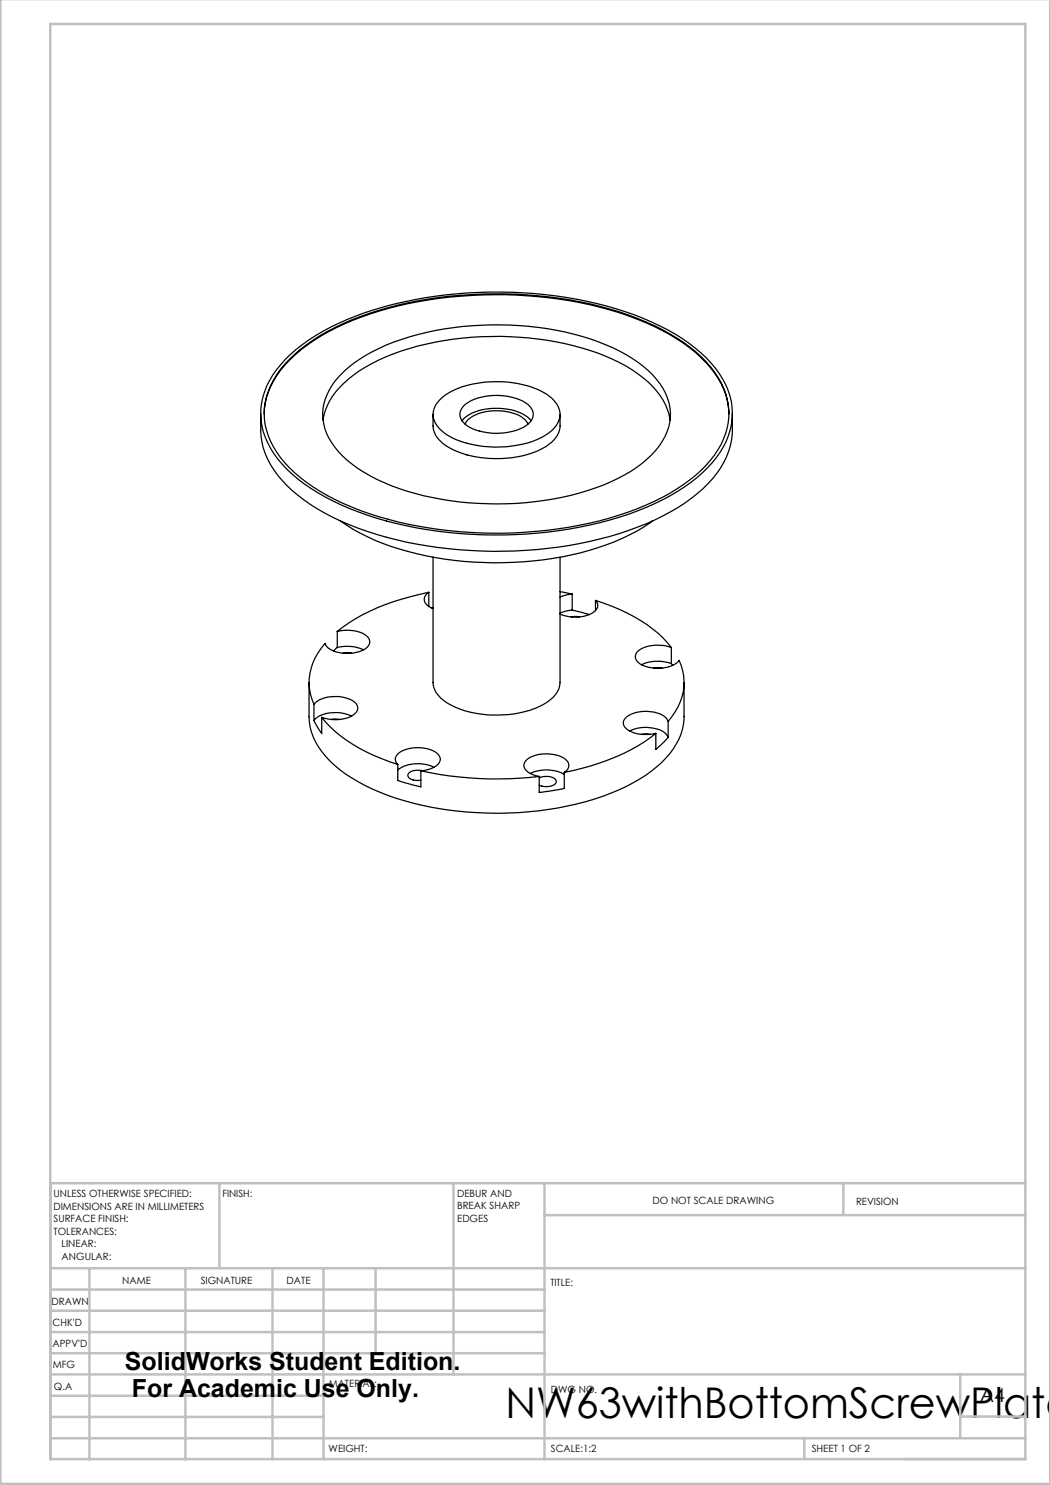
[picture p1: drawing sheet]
<svg xmlns="http://www.w3.org/2000/svg" width="210mm" height="297mm" viewBox="0 0 210 297" stroke-linecap="round" stroke-linejoin="round" font-family="sans-serif">
<g fill="none" stroke="#c0c0c0" stroke-width=".5">
<path d="M.1 -.1v296.9h209.9v-296.9M10.1 4.8h195v287h-195zM43.9 236.6v17M90.7 236.6v38.3M108.9 236.6v55.3M168.7 236.6v6.3M205.1 236.6h-195v55.3M10.1 253.6h195M10.1 257.9h98.8M17.9 253.6v38.3M37.1 253.6v38.3M54.5 253.6v38.3"/>
<path d="M64.7 253.6v38.3M75.1 253.6v17M108.9 243h96.2M10.1 270.6h98.8M10.1 266.4h98.8M10.1 262.1h98.8M10.1 279.1h54.6M10.1 274.9h195M192.1 274.8v12.7M10.1 287.7h195M10.1 283.4h54.6M160.9 287.5v4.3"/>
<path d="M192.1 283.3h13"/>
</g>
<g fill="none" stroke="#000" stroke-width=".25">
<path d="M57.1 71.9a42.2 42.2 0 0 1 17.7-10 86.1 86.1 0 0 1 52.2 1.1 38.4 38.4 0 0 1 15.2 9.6 14.6 14.6 0 0 1 4.1 12.2 18.1 18.1 0 0 1-6.9 10.7 53 53 0 0 1-23.5 9.9 86.6 86.6 0 0 1-42.4-2.4 40.3 40.3 0 0 1-17.1-10.2 14.7 14.7 0 0 1-4.1-12.2 16.9 16.9 0 0 1 4.8-8.7zM58 71.8a42.3 42.3 0 0 1 17.8-9.7 84.6 84.6 0 0 1 49.9 .9 40.1 40.1 0 0 1 15.5 9.4 14.8 14.8 0 0 1 4.5 12 18.3 18.3 0 0 1-7.8 11.7 53.3 53.3 0 0 1-22 9 84.8 84.8 0 0 1-43.9-3 35.8 35.8 0 0 1-15.9-10.6 13.6 13.6 0 0 1 0-17.7zM67.9 75.2a32.6 32.6 0 0 1 15.6-8.3 63.3 63.3 0 0 1 36.1 1.4 27.5 27.5 0 0 1 11.7 7.6 10.1 10.1 0 0 1 .5 13.3 25.4 25.4 0 0 1-11.1 7.8 62.5 62.5 0 0 1-42.4 .2 25.7 25.7 0 0 1-11.3-7.8 10.1 10.1 0 0 1-.5-12.4zM87.9 80a14.7 14.7 0 0 1 8.9-3.6 20.7 20.7 0 0 1 12.4 2.4 4.7 4.7 0 0 1 2.7 5 6.9 6.9 0 0 1-4.4 4.1 21.8 21.8 0 0 1-17.7-.7 5.4 5.4 0 0 1-3.2-4.4 4.3 4.3 0 0 1 1.3-2.8zM52.1 82.7a17.5 17.5 0 0 0 1.4 9.1 24.9 24.9 0 0 0 10 10 66.8 66.8 0 0 0 28.4 8.2 81.8 81.8 0 0 0 37.3-5.2 34.4 34.4 0 0 0 14.1-10.1 14.8 14.8 0 0 0 3.2-8.7v-3.3M52.8 82.8a15.7 15.7 0 0 1 5.2-10.8 42.3 42.3 0 0 1 17.8-9.8 84.6 84.6 0 0 1 49.9 1 39 39 0 0 1 15.5 9.3 15.1 15.1 0 0 1 4.6 10.3M64.6 84a13.9 13.9 0 0 1 6.2-9 42.2 42.2 0 0 1 18-6.9 62.2 62.2 0 0 1 32.3 3.1 24.9 24.9 0 0 1 10.9 7.9 11.3 11.3 0 0 1 2 4.9M86.6 82.9a6 6 0 0 0 .8 4.6 12.7 12.7 0 0 0 8.1 3.9 21.2 21.2 0 0 0 13.6-2 5.2 5.2 0 0 0 2.9-4.2v-2.3M92.4 84.2a8.5 8.5 0 0 1 6.6-2.5 9.5 9.5 0 0 1 7 2.2l.2 .3M92.7 81.2a10 10 0 0 1 8-2 8.6 8.6 0 0 1 5.3 2.1 2.39 2.39 0 0 1-.8 3.8 12.1 12.1 0 0 1-11.9 0 2.41 2.41 0 0 1-.6-3.9zM93 84.8a5 5 0 0 1 4.1-2.5 10.6 10.6 0 0 1 7.4 1.2 2.6 2.6 0 0 1 1.1 1.3M68.1 104.2a42.8 42.8 0 0 0 17.1 7 69 69 0 0 0 37.7-2.8l4.3-2.1 3.3-2.1"/>
<path d="M85.8 118.5a43.8 43.8 0 0 0-17.3 6.9l-1 .9M85.8 118.5a1.59 1.59 0 0 0-1 1.5 1.59 1.59 0 0 0 1.2 1.4l.6 .3M85.8 118.5v2.8M86.6 111.4v25.1a5 5 0 0 0 2.8 4.1 21.4 21.4 0 0 0 19.3 .3 5.4 5.4 0 0 0 3.3-4.4v-25.1M112 118.3l2.4 .5M114.4 118.8l-1.3 .2-1.1 .4M114.4 118.8v3.2M61.8 136.5v6.8a12.5 12.5 0 0 0 4.2 8.9 34.9 34.9 0 0 0 14.9 8 68.1 68.1 0 0 0 41.1-1.5 27.1 27.1 0 0 0 12.7-8.9 11.1 11.1 0 0 0 2.1-6.5v-6.8M67.5 129.5l-.8 .7M67.5 126.3a7 7 0 0 1 5.9 .9 1.51 1.51 0 0 1 .5 1.5 1.51 1.51 0 0 1-1.1 1.2 7.2 7.2 0 0 1-7.4-.5l-.4-.7a11 11 0 0 0-2.2 12.2M67.5 129.5a8.1 8.1 0 0 1 5.2 .5M67.5 126.3v3.2"/>
<path d="M68.6 130.6h1.7M86.6 121.5l-.3 .1M114.2 123.4l.7-.1 1 .1M114.4 122l3.5 .9M114.4 122l-1.3 .2-1.1 .4M119.1 120.1a33.2 33.2 0 0 1 13.5 7.5l1.7 1.9M119.1 120.1a1.42 1.42 0 0 1-.4 2.3 7.3 7.3 0 0 1-6.7 .4M119.1 120.1v2M130.7 133.6l.7-.1 1 .1M134.3 129.5a7.5 7.5 0 0 0-6.6 .6 1.53 1.53 0 0 0 .4 2.7 7.3 7.3 0 0 0 7.5-.4l.2-.3a10.7 10.7 0 0 1-1.4 11.2l-.8 1M134.3 132.7l.2 .4M134.3 132.7a7.8 7.8 0 0 0-6 .3"/>
<path d="M134.3 129.5v3.2M62.8 140.9a6.1 6.1 0 0 1 6.1-1.4l1.2 .4a1.65 1.65 0 0 1 1.3 1.2 1.65 1.65 0 0 1-.5 1.7 7.2 7.2 0 0 1-6.6 .7M62.8 140.9v3.2M64.3 143.5v3.2l-1.5-2.6M64.3 143.5a29 29 0 0 0 13.6 8.8l1.7 .6M66.3 143.9l.6-.1 1 .1M70.3 143.2a7.6 7.6 0 0 0-6.9 .3l-.6 .6M79.6 152.9v3.2l4.6 1.3v-3.2M79.6 152.9a1.42 1.42 0 0 1 .3-2.4 7.3 7.3 0 0 1 7.5 .1 1.5 1.5 0 0 1-.3 2.7l-1 .5-1.9 .4M84.2 154.2a71.1 71.1 0 0 0 23.6 1.1M84.4 154.1a2.59 2.59 0 0 0-2.8 .9 1.31 1.31 0 0 0 1.4 1.1h1.2M86.8 153.5a7.3 7.3 0 0 0-7.2 .5"/>
<path d="M106 154.7a7.5 7.5 0 0 1 6.9 .2M107.8 155.6a3.1 3.1 0 0 1 3.4 .4 .99 .99 0 0 1-1.1 1.2l-1.3 .1-1-.3M112.9 154.5v3.2l-3.2 .6-1.9 .2v-3.2M112.9 154.5a1.56 1.56 0 0 0 .9-1.6 1.56 1.56 0 0 0-1.2-1.4 7.5 7.5 0 0 0-7.1 .3 1.52 1.52 0 0 0 .2 2.7l.9 .5 1.2 .3M125.9 146.2a7.5 7.5 0 0 1 7 .3l.7 1M128.3 146.9h1.7M131.2 146.7a41.9 41.9 0 0 1-18.3 7.8M131.2 146.7v3.2l2.4-2.4M133.6 144.3a3.8 3.8 0 0 0-3.5-2 6.2 6.2 0 0 0-5.1 1.4 1.48 1.48 0 0 0 .6 2.3 7.4 7.4 0 0 0 5.6 .7M133.6 144.3v3.2"/>
</g>
<text font-size="8.5" x="101.1" y="283.5">NW63withBottomScrewPlate</text>
<g font-size="5">
<text x="25" y="274">SolidWorks Student Edition.</text>
<text x="26.4" y="279.5">For Academic Use Only.</text>
</g>
<text font-size="3.9" x="196" y="280.4">A4</text>
<g font-size="2">
<text x="10.7" y="239.5">UNLESS OTHERWISE SPECIFIED:</text>
<text x="44.5" y="239.5">FINISH:</text>
<text x="91.4" y="239.4">DEBUR AND</text>
<text x="10.7" y="242">DIMENSIONS ARE IN MILLIMETERS</text>
<text x="10.7" y="244.5">SURFACE FINISH:</text>
<text x="91.4" y="241.9">BREAK SHARP</text>
<text x="91.4" y="244.4">EDGES</text>
<text x="130.5" y="240.8">DO NOT SCALE DRAWING</text>
<text x="171.2" y="241">REVISION</text>
<text x="10.7" y="247">TOLERANCES:</text>
<text x="12.3" y="249.5">LINEAR:</text>
<text x="12.3" y="252">ANGULAR:</text>
<text x="24.4" y="256.9">NAME</text>
<text x="40.1" y="256.8">SIGNATURE</text>
<text x="57.3" y="256.8">DATE</text>
<text x="110.1" y="257.1">TITLE:</text>
<text x="10.3" y="260.9">DRAWN</text>
<text x="10.5" y="269.3">APPV'D</text>
<text x="10.5" y="265.2">CHK'D</text>
<text x="10.6" y="273.6">MFG</text>
<text x="10.8" y="278">Q.A</text>
<text x="65.8" y="277.4">MATERIAL:</text>
<text x="110.2" y="278.5">DWG NO.</text>
<text x="65.7" y="290.4">WEIGHT:</text>
<text x="110.2" y="290.5">SCALE:1:2</text>
<text x="162.4" y="290.4">SHEET 1 OF 2</text>
</g>
</svg>
